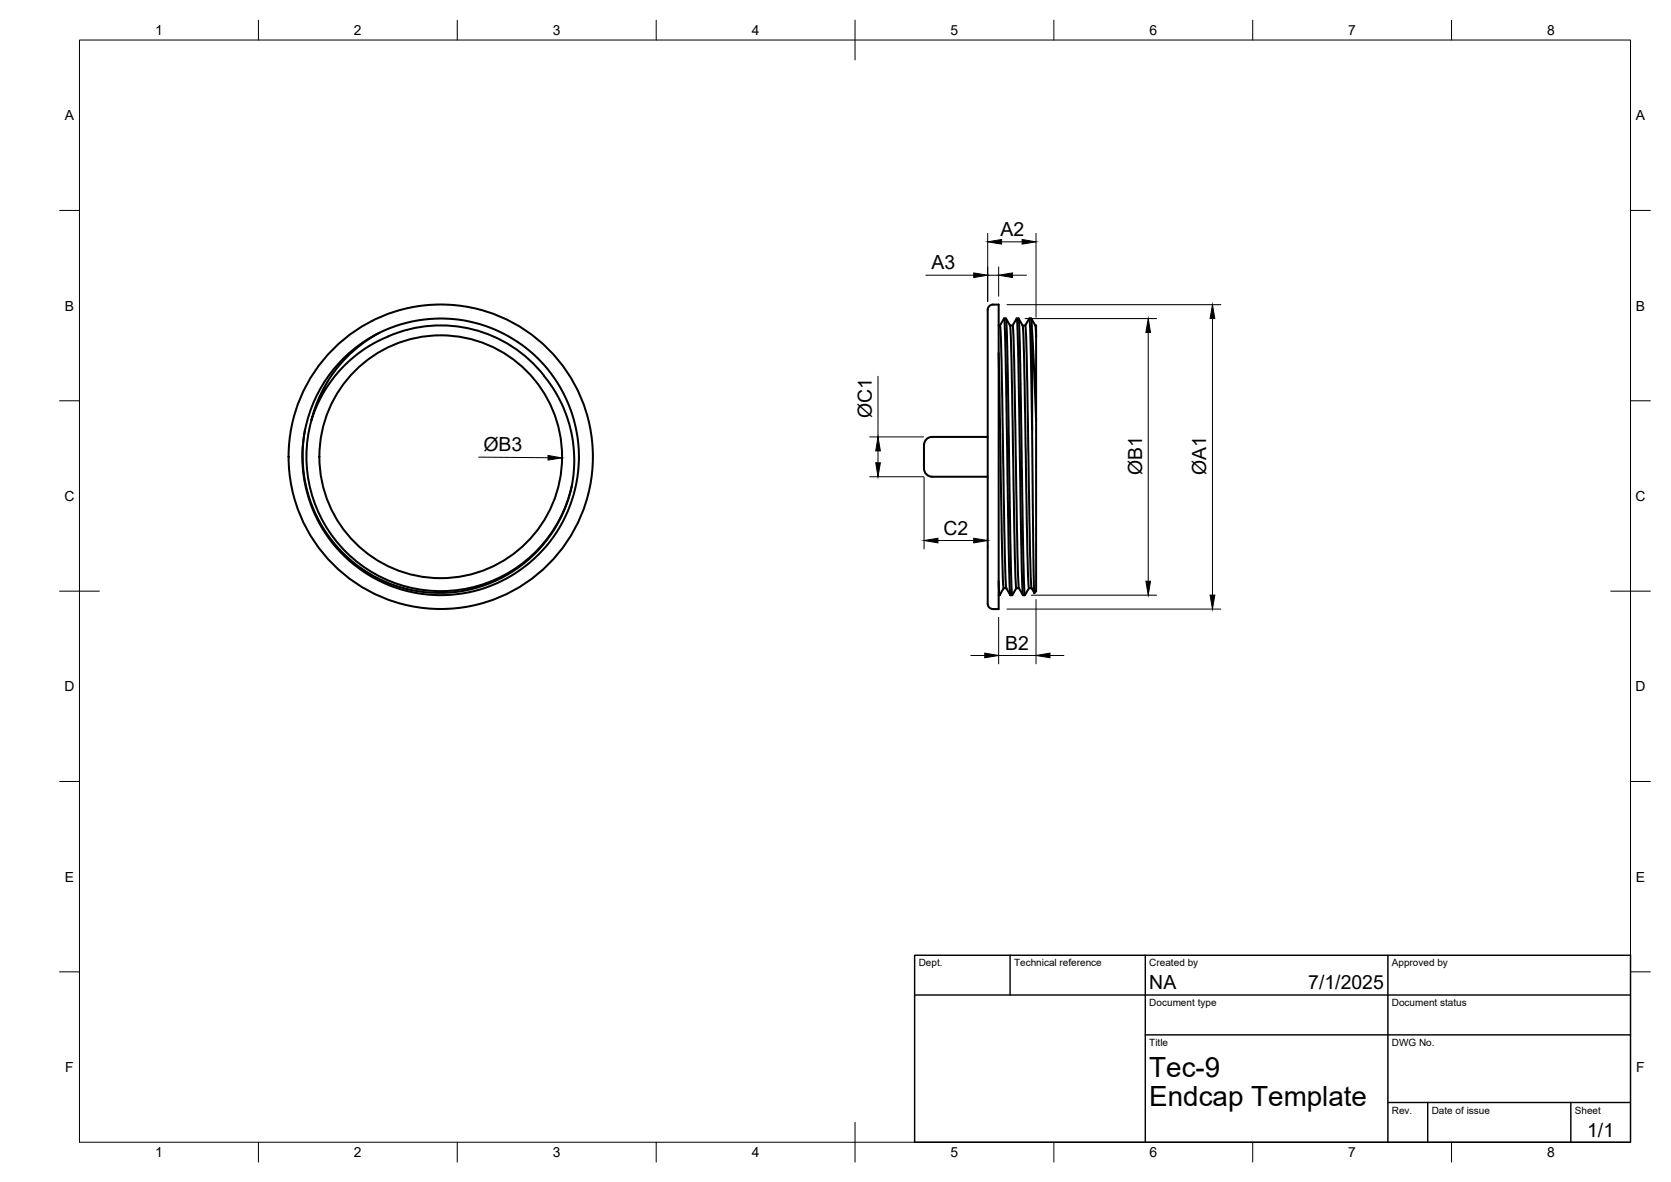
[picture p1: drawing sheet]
<svg xmlns="http://www.w3.org/2000/svg" width="420mm" height="297mm" viewBox="0 0 420 297" stroke-linecap="round" stroke-linejoin="round" font-family="sans-serif">
<!-- layer: Visible -->
<g fill="none" stroke="#000" stroke-width=".51">
<path d="M248.3 77.9v72.8a2.09 2.09 0 0 0 .9 2.3h.5M249.6 76.5h1.5v76.6h-1.5M249.7 76.5a1.3 1.3 0 0 0-1.4 1.3M95.4 83.6a34.8 34.8 0 0 0-18.7 24.3M97.6 84.6a33.4 33.4 0 0 0-19.3 21 33.4 33.4 0 0 1 45.4-23.1 34.8 34.8 0 0 1 20.1 43.2 34.8 34.8 0 0 1-41.9 22.7 34.8 34.8 0 0 1-25.2-40.5 34.3 34.3 0 0 0 26.9 40.4 34.3 34.3 0 0 0 40.3-27.1 33.4 33.4 0 0 0-7.1-26.7M97.6 84.5a33 33 0 0 1 39.2 9.9M251.1 88.7l.8 46.8 .5 12.3M251.1 81.8h.3M251.4 81.8l.4 8.4 .7 43.7 .5 13.9M252.5 80l.3 8.6 1 57.9 .2 3 .5 .1M252.5 80l-1.1 1.8M252.5 80h.4"/>
<path d="M252.9 80l.5 12.9 .8 49.2 .3 7.5M252.9 80l1.1 2.1 .2 2.5 1 55.8 .3 7.4M254.6 81.8l.4 8.4 .8 49.7 .4 7.9M255.6 80.1l.4 7.4 .8 49.2 .4 12.9M256.1 80l.4 8.6 .8 49.4 .4 11.5 1-1.7M256.1 80h-.5l-1 1.8h-.6M256.1 80l1.1 1.9 .1 2.1 1 55.4 .4 8.4M257.1 81.8h.7M257.8 81.8l.3 7.4 .9 50.7 .4 7.9M258.8 80l.3 5 .4 22.9M258.8 80l-1 1.8M258.8 80h.5"/>
<path d="M259.3 80l1 1.8 .2 2.8v-2.8h-.2M259.3 80l1.2 25.6v-21M259.5 83.6v24.3M78.3 105.6a33.8 33.8 0 0 0 24.2 41.9 33.8 33.8 0 0 0 41.3-25.4M248.3 109.8h-14a2.33 2.33 0 0 0-2 2.9v4.2a2.46 2.46 0 0 0 2 2.9h14M260.5 105.6v43l-.4 .4-.6-41.1M251.1 146l.2 3.6 1.1-1.8M251.1 149.6h.2M252.4 147.8h.6M253 147.8l1 1.8M255.5 147.8h.7M255.5 147.8l-1 1.8"/>
<path d="M256.2 147.8l1 1.8M257.2 149.6h.5M258.7 147.8h.7M259.4 147.8l.7 1.2"/>
<circle cx="110.8" cy="114.8" r="30.5"/>
<circle cx="110.8" cy="114.8" r="38.3"/>
</g>
<!-- layer: BORDER -->
<g fill="none" stroke="#000" stroke-width=".25">
<path d="M20 10.1h390v276.9h-390zM65 5.1v5M115 5.1v5M165 5.1v5M215 5.1v10M265 5.1v5M315 5.1v5M365 5.1v5M15 52.9h5M410 52.9h5M15 100.7h5M410 100.7h5"/>
<path d="M15 148.6h10M405 148.6h10M15 196.4h5M410 196.4h5M15 244.2h5M410 244.2h5M65 287v5M115 287v5M165 287v5M215 282.1v9.9M265 287v5M315 287v5"/>
<path d="M365 287v5"/>
</g>
<!-- layer: TITLEBLOCK -->
<path d="M230 240.1h180v46.9h-180zM230 250h180M254 240.1v9.9M288 240.1v46.9M349 240.1v46.9M288 260.1h122M349 277.1h61M359 277.1v9.9M395 277.1v9.9" fill="none" stroke="#000" stroke-width=".36"/>
<!-- layer: FD_Dimensions -->
<g fill="none" stroke="#000" stroke-width=".25">
<path d="M248.3 58.7v17.1M260.5 58.7v21M232.8 69.2h12M248.3 69.2h2.8M251.1 67.1v7.4M251.8 60.8h5.2M253.2 76.6h53.8M254.6 69.2h3.5M220.8 94.6v15.2M257.7 80.1h33.1M288.7 83.6v62.5M304.9 80.1v69.4"/>
<path d="M120.4 114.9l17.4 .1M218.7 119.8h13.5M218.7 109.8h13.5M220.8 113.3v3M232.3 119.9v18.1M235.8 135.8h9M248.3 137v1M251.1 155.2v11.6M253.2 153.1h53.8M259.3 149.6h31.5M260.5 150.7v16.1M244.1 164.7h3.5"/>
<path d="M251.1 164.7h9.4M264 164.7h3.5"/>
</g>
<g fill="#000" stroke="#000" stroke-width=".25">
<path d="M244.8 68.6l3.5 .6-3.5 .6zM248.3 60.8l3.5-.6v1.1zM251.1 69.2l3.5-.6v1.2zM257 60.2l3.5 .6-3.5 .5zM288.7 80.1l.6 3.5h-1.2zM304.9 76.6l.6 3.5h-1.2zM137.8 114.5l3.5 .6-3.5 .5zM220.2 116.3h1.2l-.6 3.5zM220.8 109.8l.6 3.5h-1.2zM232.3 135.8l3.5-.5v1.1zM244.8 135.3l3.5 .5-3.5 .6zM288.1 146.1h1.2l-.6 3.5z"/>
<path d="M304.3 149.5h1.2l-.6 3.6zM247.6 164.1l3.5 .6-3.5 .6zM260.5 164.7l3.5-.6v1.2z"/>
</g>
<g font-size="7">
<text x="289" y="270.6">Tec-9</text>
<text x="289" y="278.1">Endcap Template</text>
</g>
<g font-size="4.9">
<text x="251.6" y="59.4">A2</text>
<text x="234.2" y="67.7">A3</text>
<text x="219.2" y="105.1" transform="rotate(-90 219.2 105.1)">ØC1</text>
<text x="121.6" y="113.4">ØB3</text>
<text x="287.2" y="119.3" transform="rotate(-90 287.2 119.3)">ØB1</text>
<text x="303.3" y="119.3" transform="rotate(-90 303.3 119.3)">ØA1</text>
<text x="237.2" y="134.4">C2</text>
<text x="252.8" y="163.3">B2</text>
<text x="289" y="248.5">NA</text>
<text x="329" y="248.5">7/1/2025</text>
<text x="399.1" y="285.7">1/1</text>
</g>
<g font-size="3.5">
<text x="39" y="8.8">1</text>
<text x="89" y="8.8">2</text>
<text x="139" y="8.8">3</text>
<text x="189" y="8.8">4</text>
<text x="239" y="8.8">5</text>
<text x="289" y="8.8">6</text>
<text x="339" y="8.8">7</text>
<text x="389" y="8.8">8</text>
<text x="16.3" y="30.2">A</text>
<text x="411.3" y="30.2">A</text>
<text x="16.3" y="78">B</text>
<text x="411.3" y="78">B</text>
<text x="16.2" y="125.9">C</text>
<text x="411.2" y="125.9">C</text>
<text x="16.2" y="173.7">D</text>
<text x="411.2" y="173.7">D</text>
<text x="16.3" y="221.6">E</text>
<text x="411.3" y="221.6">E</text>
<text x="16.4" y="269.4">F</text>
<text x="411.4" y="269.4">F</text>
<text x="39" y="290.8">1</text>
<text x="89" y="290.8">2</text>
<text x="139" y="290.8">3</text>
<text x="189" y="290.8">4</text>
<text x="239" y="290.8">5</text>
<text x="289" y="290.8">6</text>
<text x="339" y="290.8">7</text>
<text x="389" y="290.8">8</text>
</g>
<g font-size="2.5">
<text x="231" y="242.9">Dept.</text>
<text x="255" y="242.9">Technical reference</text>
<text x="289" y="242.9">Created by</text>
<text x="350" y="242.9">Approved by</text>
<text x="289" y="252.8">Document type</text>
<text x="350" y="252.8">Document status</text>
<text x="289" y="262.9">Title</text>
<text x="350" y="262.9">DWG No.</text>
<text x="350" y="279.9">Rev.</text>
<text x="360" y="279.9">Date of issue</text>
<text x="396" y="279.9">Sheet</text>
</g>
</svg>
